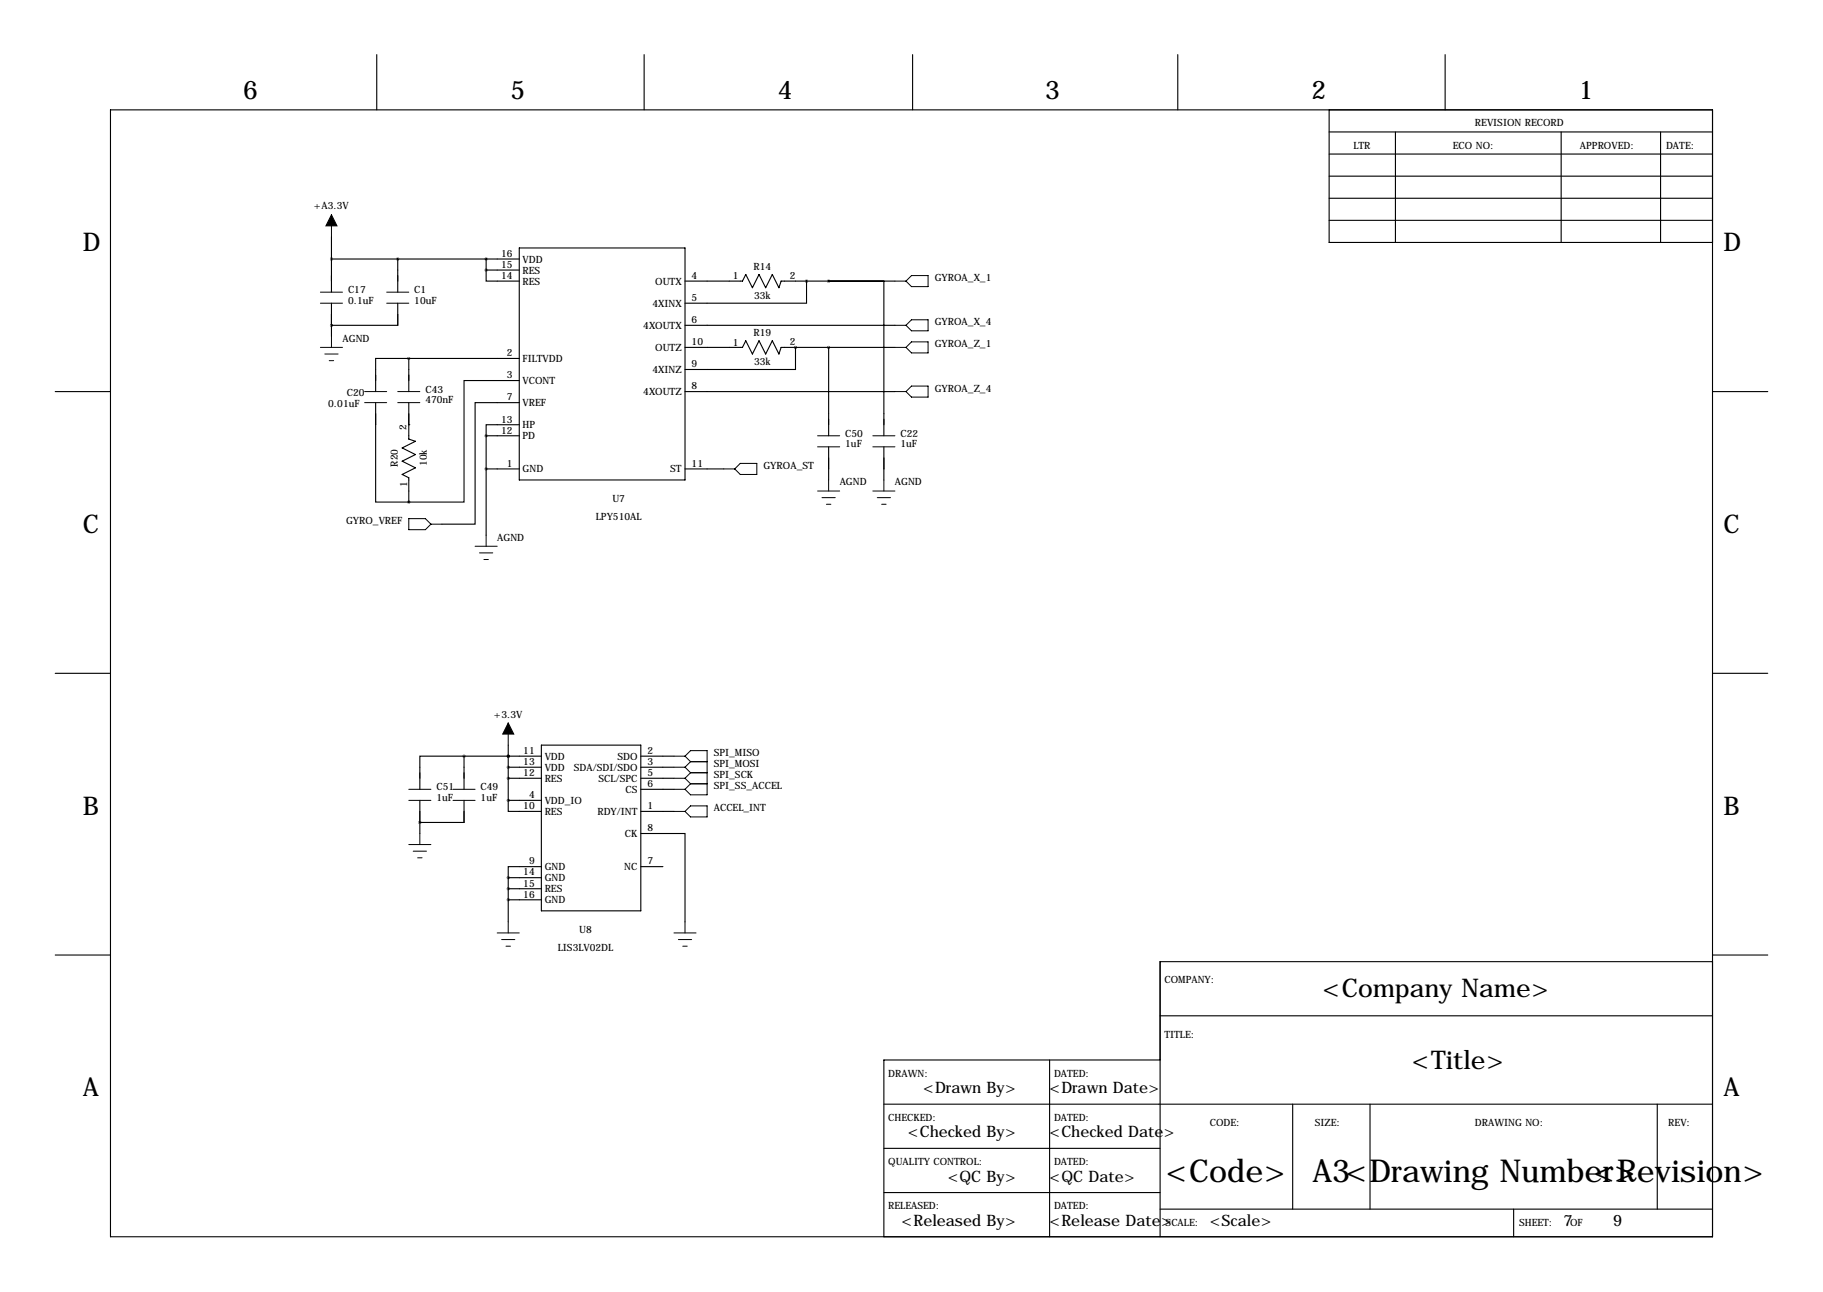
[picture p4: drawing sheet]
<svg xmlns="http://www.w3.org/2000/svg" width="419mm" height="297mm" viewBox="0 0 419 297" stroke-linecap="round" stroke-linejoin="round" font-family="sans-serif">
<g fill="none" stroke="#000" stroke-width=".25">
<path d="M86.6 12.6v12.7M148.1 12.6v12.7M209.8 12.6v12.7M270.8 12.6v12.7M332.2 12.6v12.7M25.4 25.3h368.3v259h-368.3zM305.6 30.3h88.1M305.6 35.4h88.1M305.6 25.3v30.4h88.1M320.8 30.3v25.4M358.9 30.3v25.4M381.8 30.3v25.4"/>
<path d="M76.2 59.5h43.2M76.2 54.5v12.7M91.4 59.5v7.7M111.8 59.5v2.6M119.4 57h38.1v53.3h-38.1zM305.6 40.5h88.1M305.6 45.6h88.1M305.6 50.7h88.1M76.2 74.8h.1M76.2 69.7v7.6M91.4 69.7v5.1h-15.2M111.8 62.1v2.5h7.6"/>
<path d="M111.8 62.1h7.6M157.5 64.6h13.2l.7-1.5 1.6 3.1 1.5-3.1 1.5 3.1 1.5-3.1 1.6 3.1 .5-1.6h26.1M157.5 74.8h48.2M157.5 79.9h13.2l.7-1.6 1.6 3.1 1.5-3.1 1.5 3.1 1.5-3.1 1.6 3.1 .5-1.5h26.1M182.9 79.9h.1M182.9 79.9v5h-25.4M185.4 64.6v5.1h-27.9M190.5 64.6h12.7v35.6M190.5 79.9v20.3M12.7 90h12.7M86.4 92.6v22.8h7.6M94 97.6h.1"/>
<path d="M94 82.4h-7.6v7.6M94 82.4h25.4M94 82.4v7.6M94 92.6v8.4l1.5 .5-3 1.5 3 1.5-3 1.5 3 1.6-3 1.5 1.5 .7v5.6M119.4 97.6h-7.6v2.6M119.4 92.6h-10.2v27.9h-7.6M119.4 87.5h-12.7v27.9h-12.7M157.5 90h48.2M393.7 90h12.7M111.8 107.8h7.6M111.8 100.2h7.6M111.8 100.2v22.8"/>
<path d="M157.5 107.8h8.9M190.5 102.7v7.6M203.2 102.7v7.6M12.7 154.8h12.7M393.7 154.8h12.7M106.7 173.8h-10.2v7.7M106.7 173.8h17.8M106.7 173.8v7.7M116.8 173.8h.1M116.8 176.4h7.7M116.8 178.9h7.7M116.8 171.3v12.7"/>
<path d="M124.5 171.3h22.8v38.1h-22.8zM147.3 173.8h7.6M147.3 176.4h7.6M147.3 178.9h7.6M96.5 189.1h.1M96.5 184v7.6M106.7 184v5.1h-10.2M116.8 184v2.5h7.7M116.8 184h7.7M124.5 199.2h-7.7v2.6M147.3 191.6h10.2v20.3M147.3 186.5h7.6"/>
<path d="M147.3 181.5h7.6M147.3 199.2h5.1M12.7 219.6h12.7M116.8 201.8h7.7M116.8 204.3h7.7M116.8 206.9h7.7M116.8 201.8v10.1M393.7 219.6h12.7M266.7 233.5h127M393.7 221.1h-127v63.2M203.2 253.9h190.5M241.3 243.7v40.6"/>
<path d="M266.7 243.7h-63.5v40.6M297.2 253.9v24.1M315 253.9v24.1M381 253.9v24.1M203.2 264h63.5M203.2 274.2h63.5M266.7 278h127M348 278v6.3"/>
</g>
<g fill="none" stroke="#000" stroke-width=".23">
<path d="M76.2 49.4v5.1M73.7 67.2h5M73.7 69.7h5M73.7 79.9h5M76.2 77.3v2.6M88.9 67.2h5.1M88.9 69.7h5.1M205.7 79.9h2.6M205.7 74.8h2.6M205.7 64.6h2.6M209.5 73.5h3.9v2.6h-3.9l-1.2-1.3zM209.5 63.4h3.9v2.5h-3.9l-1.2-1.3z"/>
<path d="M209.5 78.6h3.9v2.5h-3.9l-1.2-1.2zM74.7 81.4h3M75.7 82.9h1M83.8 90h5.1M83.8 92.6h5.1M91.4 90h5.1M91.4 92.6h5.1M205.7 90h2.6M209.5 88.8h3.9v2.5h-3.9l-1.2-1.3zM94 119.2h3.8l1.3 1.3-1.3 1.3h-3.8zM166.4 107.8h2.5M168.9 107.8l1.3-1.3h3.8v2.6h-3.8z"/>
<path d="M188 100.2h5M188 102.7h5M188 112.9h5M189 114.4h3M190 115.9h1M190.5 110.3v2.6M200.7 100.2h5M200.7 102.7h5M200.7 112.9h5M201.7 114.4h3M202.7 115.9h1M203.2 110.3v2.6"/>
<path d="M99.1 120.5h2.5M109.2 125.6h5.1M110.2 127.1h3.1M111.3 128.6h1M111.8 123v2.6M116.8 166.2v5.1M154.9 173.8h2.6M154.9 176.4h2.6M154.9 178.9h2.6M157.5 173.8l1.2 1.3M157.5 173.8l1.2-1.2h3.9v10.1h-3.9l-1.2-1.2M157.5 176.4l1.2 1.3"/>
<path d="M157.5 178.9l1.2 1.3M158.7 175.1h3.9M158.7 177.7h3.9M158.7 175.1l-1.2 1.3M158.7 177.7l-1.2 1.2M94 181.5h5.1M94 184h5.1M94 194.2h5.1M95 195.7h3M96 197.2h1M96.5 191.6v2.6M104.1 181.5h5.1"/>
<path d="M104.1 184h5.1M154.9 181.5h2.6M154.9 186.5h2.6M157.5 186.5l1.2-1.2h3.9v2.5h-3.9zM158.7 180.2h3.9M158.7 180.2l-1.2 1.3M114.3 214.5h5.1M115.3 216h3.1M116.3 217.5h1M116.8 211.9v2.6M154.9 214.5h5.1M156 216h3"/>
<path d="M157 217.5h1M157.5 211.9v2.6"/>
</g>
<path d="M76.2 49.4l1.3 2.5h-2.6zM116.8 166.2l1.3 2.6h-2.5z" fill="#000" stroke="#000" stroke-width=".23"/>
<path d="M91.4 59.5a.05 .05 0 0 0 .1 0 .05 .05 0 0 0-.1 0zM111.7 107.8a.05 .05 0 0 0 .1 0 .05 .05 0 0 0-.1 0zM111.7 100.2a.05 .05 0 0 0 .1 0 .05 .05 0 0 0-.1 0zM111.7 59.5a.05 .05 0 0 0 .1 0 .05 .05 0 0 0-.1 0zM111.7 62.1a.05 .05 0 0 0 .1 0 .05 .05 0 0 0-.1 0zM116.8 201.8a.05 .05 0 0 0 .1 0 .05 .05 0 0 0-.1 0zM116.8 204.3a.05 .05 0 0 0 .1 0 .05 .05 0 0 0-.1 0zM116.8 206.9a.05 .05 0 0 0 .1 0 .05 .05 0 0 0-.1 0zM116.8 173.8a.05 .05 0 0 0 .1 0 .05 .05 0 0 0-.1 0zM116.8 176.4a.05 .05 0 0 0 .1 0 .05 .05 0 0 0-.1 0zM116.8 178.9a.05 .05 0 0 0 .1 0 .05 .05 0 0 0-.1 0zM116.8 184a.05 .05 0 0 0 .1 0 .05 .05 0 0 0-.1 0zM116.8 173.8a.05 .05 0 0 0 .1 0 .05 .05 0 0 0-.1 0z" fill="#000" stroke="#000" stroke-width=".63"/>
<g font-size="7.3">
<text x="268" y="271.6">&lt;Code&gt;</text>
<text x="301.7" y="271.6">A3&lt;Drawing Number&gt;</text>
<text x="366.3" y="271.6">&lt;Revision&gt;</text>
</g>
<g font-size="5.9">
<text x="55.9" y="22.7">6</text>
<text x="117.3" y="22.7">5</text>
<text x="178.8" y="22.7">4</text>
<text x="240.3" y="22.7">3</text>
<text x="301.5" y="22.7">2</text>
<text x="363" y="22.7">1</text>
<text x="19" y="57.8">D</text>
<text x="396.2" y="57.8">D</text>
<text x="19" y="122.5">C</text>
<text x="396.2" y="122.5">C</text>
<text x="19" y="187.3">B</text>
<text x="396.2" y="187.3">B</text>
<text x="304.1" y="229.3">&lt;Company Name&gt;</text>
<text x="324.6" y="245.8">&lt;Title&gt;</text>
<text x="19" y="252.1">A</text>
<text x="396.2" y="252.1">A</text>
</g>
<g font-size="3.6">
<text x="212.3" y="251.3">&lt;Drawn By&gt;</text>
<text x="241.3" y="251.3">&lt;Drawn Date&gt;</text>
<text x="208.7" y="261.5">&lt;Checked By&gt;</text>
<text x="241.3" y="261.5">&lt;Checked Date&gt;</text>
<text x="217.9" y="271.6">&lt;QC By&gt;</text>
<text x="241.3" y="271.6">&lt;QC Date&gt;</text>
<text x="207.3" y="281.8">&lt;Released By&gt;</text>
<text x="241.3" y="281.8">&lt;Release Date&gt;</text>
<text x="278.1" y="281.8">&lt;Scale&gt;</text>
<text x="359.4" y="281.8">7</text>
<text x="370.8" y="281.8">9</text>
</g>
<g font-size="2.3">
<text x="339.1" y="29.1">REVISION RECORD</text>
<text x="311.1" y="34.1">LTR</text>
<text x="334" y="34.1">ECO NO:</text>
<text x="363.2" y="34.1">APPROVED:</text>
<text x="383" y="34.1">DATE:</text>
<text x="72.2" y="48.1">+A3.3V</text>
<text x="115.2" y="59">16</text>
<text x="115.2" y="64.1">14</text>
<text x="115.2" y="61.6">15</text>
<text x="120.1" y="65.4">RES</text>
<text x="120.1" y="62.9">RES</text>
<text x="120.1" y="60.4">VDD</text>
<text x="150.7" y="65.4">OUTX</text>
<text x="159" y="64.1">4</text>
<text x="168.5" y="64.2">1</text>
<text x="173.2" y="62.1">R14</text>
<text x="181.6" y="64.1">2</text>
<text x="214.9" y="64.6">GYROA_X_1</text>
<text x="80" y="67.4">C17</text>
<text x="80" y="69.8">0.1uF</text>
<text x="95.2" y="67.4">C1</text>
<text x="95.2" y="69.8">10uF</text>
<text x="150" y="70.5">4XINX</text>
<text x="159" y="69.2">5</text>
<text x="173.3" y="68.8">33k</text>
<text x="147.9" y="75.6">4XOUTX</text>
<text x="159" y="74.3">6</text>
<text x="173.2" y="77.3">R19</text>
<text x="214.9" y="74.8">GYROA_X_4</text>
<text x="78.7" y="78.6">AGND</text>
<text x="116.5" y="81.9">2</text>
<text x="120.1" y="83.2">FILTVDD</text>
<text x="150.7" y="80.7">OUTZ</text>
<text x="159" y="79.4">10</text>
<text x="168.5" y="79.5">1</text>
<text x="181.6" y="79.4">2</text>
<text x="214.9" y="79.9">GYROA_Z_1</text>
<text x="116.5" y="87">3</text>
<text x="120.1" y="88.3">VCONT</text>
<text x="150" y="85.8">4XINZ</text>
<text x="159" y="89.5">8</text>
<text x="159" y="84.4">9</text>
<text x="173.3" y="84">33k</text>
<text x="75.4" y="93.7">0.01uF</text>
<text x="79.8" y="91">C20</text>
<text x="97.8" y="90.3">C43</text>
<text x="97.8" y="92.7">470nF</text>
<text x="116.5" y="92.1">7</text>
<text x="120.1" y="93.4">VREF</text>
<text x="147.9" y="90.8">4XOUTZ</text>
<text x="214.9" y="90">GYROA_Z_4</text>
<text x="93.5" y="99" transform="rotate(-90 93.5 99)">2</text>
<text x="115.2" y="99.7">12</text>
<text x="115.2" y="97.1">13</text>
<text x="120.1" y="101">PD</text>
<text x="120.1" y="98.5">HP</text>
<text x="194.3" y="100.4">C50</text>
<text x="207" y="100.4">C22</text>
<text x="91.4" y="107.3" transform="rotate(-90 91.4 107.3)">R20</text>
<text x="98.1" y="107.2" transform="rotate(-90 98.1 107.2)">10k</text>
<text x="116.5" y="107.3">1</text>
<text x="159" y="107.3">11</text>
<text x="175.5" y="107.8">GYROA_ST</text>
<text x="194.3" y="102.8">1uF</text>
<text x="207" y="102.8">1uF</text>
<text x="93.6" y="112" transform="rotate(-90 93.6 112)">1</text>
<text x="120.1" y="108.6">GND</text>
<text x="154.1" y="108.6">ST</text>
<text x="193" y="111.6">AGND</text>
<text x="205.7" y="111.6">AGND</text>
<text x="137" y="119.6">LPY510AL</text>
<text x="140.8" y="115.4">U7</text>
<text x="79.5" y="120.5">GYRO_VREF</text>
<text x="114.3" y="124.3">AGND</text>
<text x="113.5" y="165">+3.3V</text>
<text x="120.3" y="173.3">11</text>
<text x="148.8" y="173.3">2</text>
<text x="164.1" y="173.8">SPI_MISO</text>
<text x="120.3" y="178.4">12</text>
<text x="120.3" y="175.9">13</text>
<text x="125.2" y="174.7">VDD</text>
<text x="125.2" y="179.7">RES</text>
<text x="125.2" y="177.2">VDD</text>
<text x="131.9" y="177.2">SDA/SDI/SDO</text>
<text x="137.6" y="179.7">SCL/SPC</text>
<text x="141.9" y="174.7">SDO</text>
<text x="148.8" y="175.9">3</text>
<text x="148.8" y="178.4">5</text>
<text x="164.1" y="176.4">SPI_MOSI</text>
<text x="164.1" y="178.9">SPI_SCK</text>
<text x="100.3" y="181.7">C51</text>
<text x="100.3" y="184.1">1uF</text>
<text x="110.5" y="181.7">C49</text>
<text x="110.5" y="184.1">1uF</text>
<text x="121.6" y="183.5">4</text>
<text x="125.2" y="184.8">VDD_IO</text>
<text x="143.8" y="182.3">CS</text>
<text x="148.8" y="181">6</text>
<text x="164.1" y="181.5">SPI_SS_ACCEL</text>
<text x="120.3" y="186">10</text>
<text x="125.2" y="187.4">RES</text>
<text x="137.3" y="187.4">RDY/INT</text>
<text x="148.8" y="186">1</text>
<text x="148.8" y="191.1">8</text>
<text x="164.1" y="186.5">ACCEL_INT</text>
<text x="143.7" y="192.4">CK</text>
<text x="120.3" y="201.3">14</text>
<text x="120.3" y="203.8">15</text>
<text x="121.6" y="198.7">9</text>
<text x="125.2" y="200.1">GND</text>
<text x="125.2" y="202.6">GND</text>
<text x="143.5" y="200.1">NC</text>
<text x="148.8" y="198.7">7</text>
<text x="120.3" y="206.4">16</text>
<text x="125.2" y="205.1">RES</text>
<text x="125.2" y="207.7">GND</text>
<text x="133.2" y="214.5">U8</text>
<text x="128.2" y="218.6">LIS3LV02DL</text>
<text x="267.7" y="225.9">COMPANY:</text>
<text x="267.7" y="238.6">TITLE:</text>
<text x="204.2" y="247.5">DRAWN:</text>
<text x="242.3" y="247.5">DATED:</text>
<text x="204.2" y="257.7">CHECKED:</text>
<text x="242.3" y="257.7">DATED:</text>
<text x="278.1" y="258.9">CODE:</text>
<text x="302.3" y="258.9">SIZE:</text>
<text x="339.1" y="258.9">DRAWING NO:</text>
<text x="383.5" y="258.9">REV:</text>
<text x="204.2" y="267.8">QUALITY CONTROL:</text>
<text x="242.3" y="267.8">DATED:</text>
<text x="204.2" y="278">RELEASED:</text>
<text x="242.3" y="278">DATED:</text>
<text x="268" y="281.8">SCALE:</text>
<text x="349.2" y="281.8">SHEET:</text>
<text x="361" y="281.8">OF</text>
</g>
</svg>
